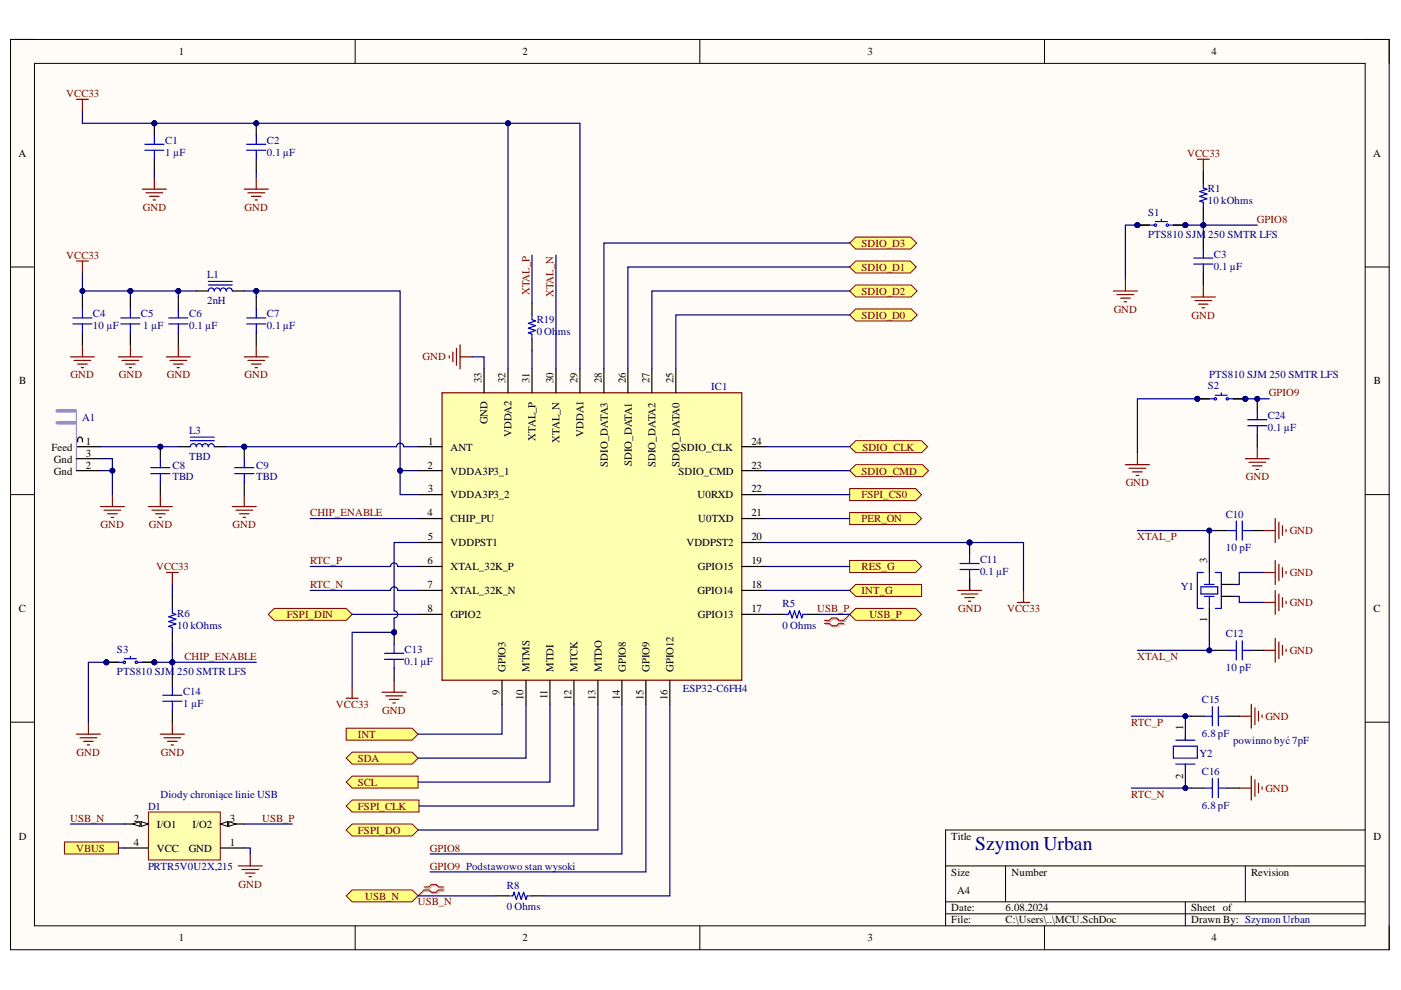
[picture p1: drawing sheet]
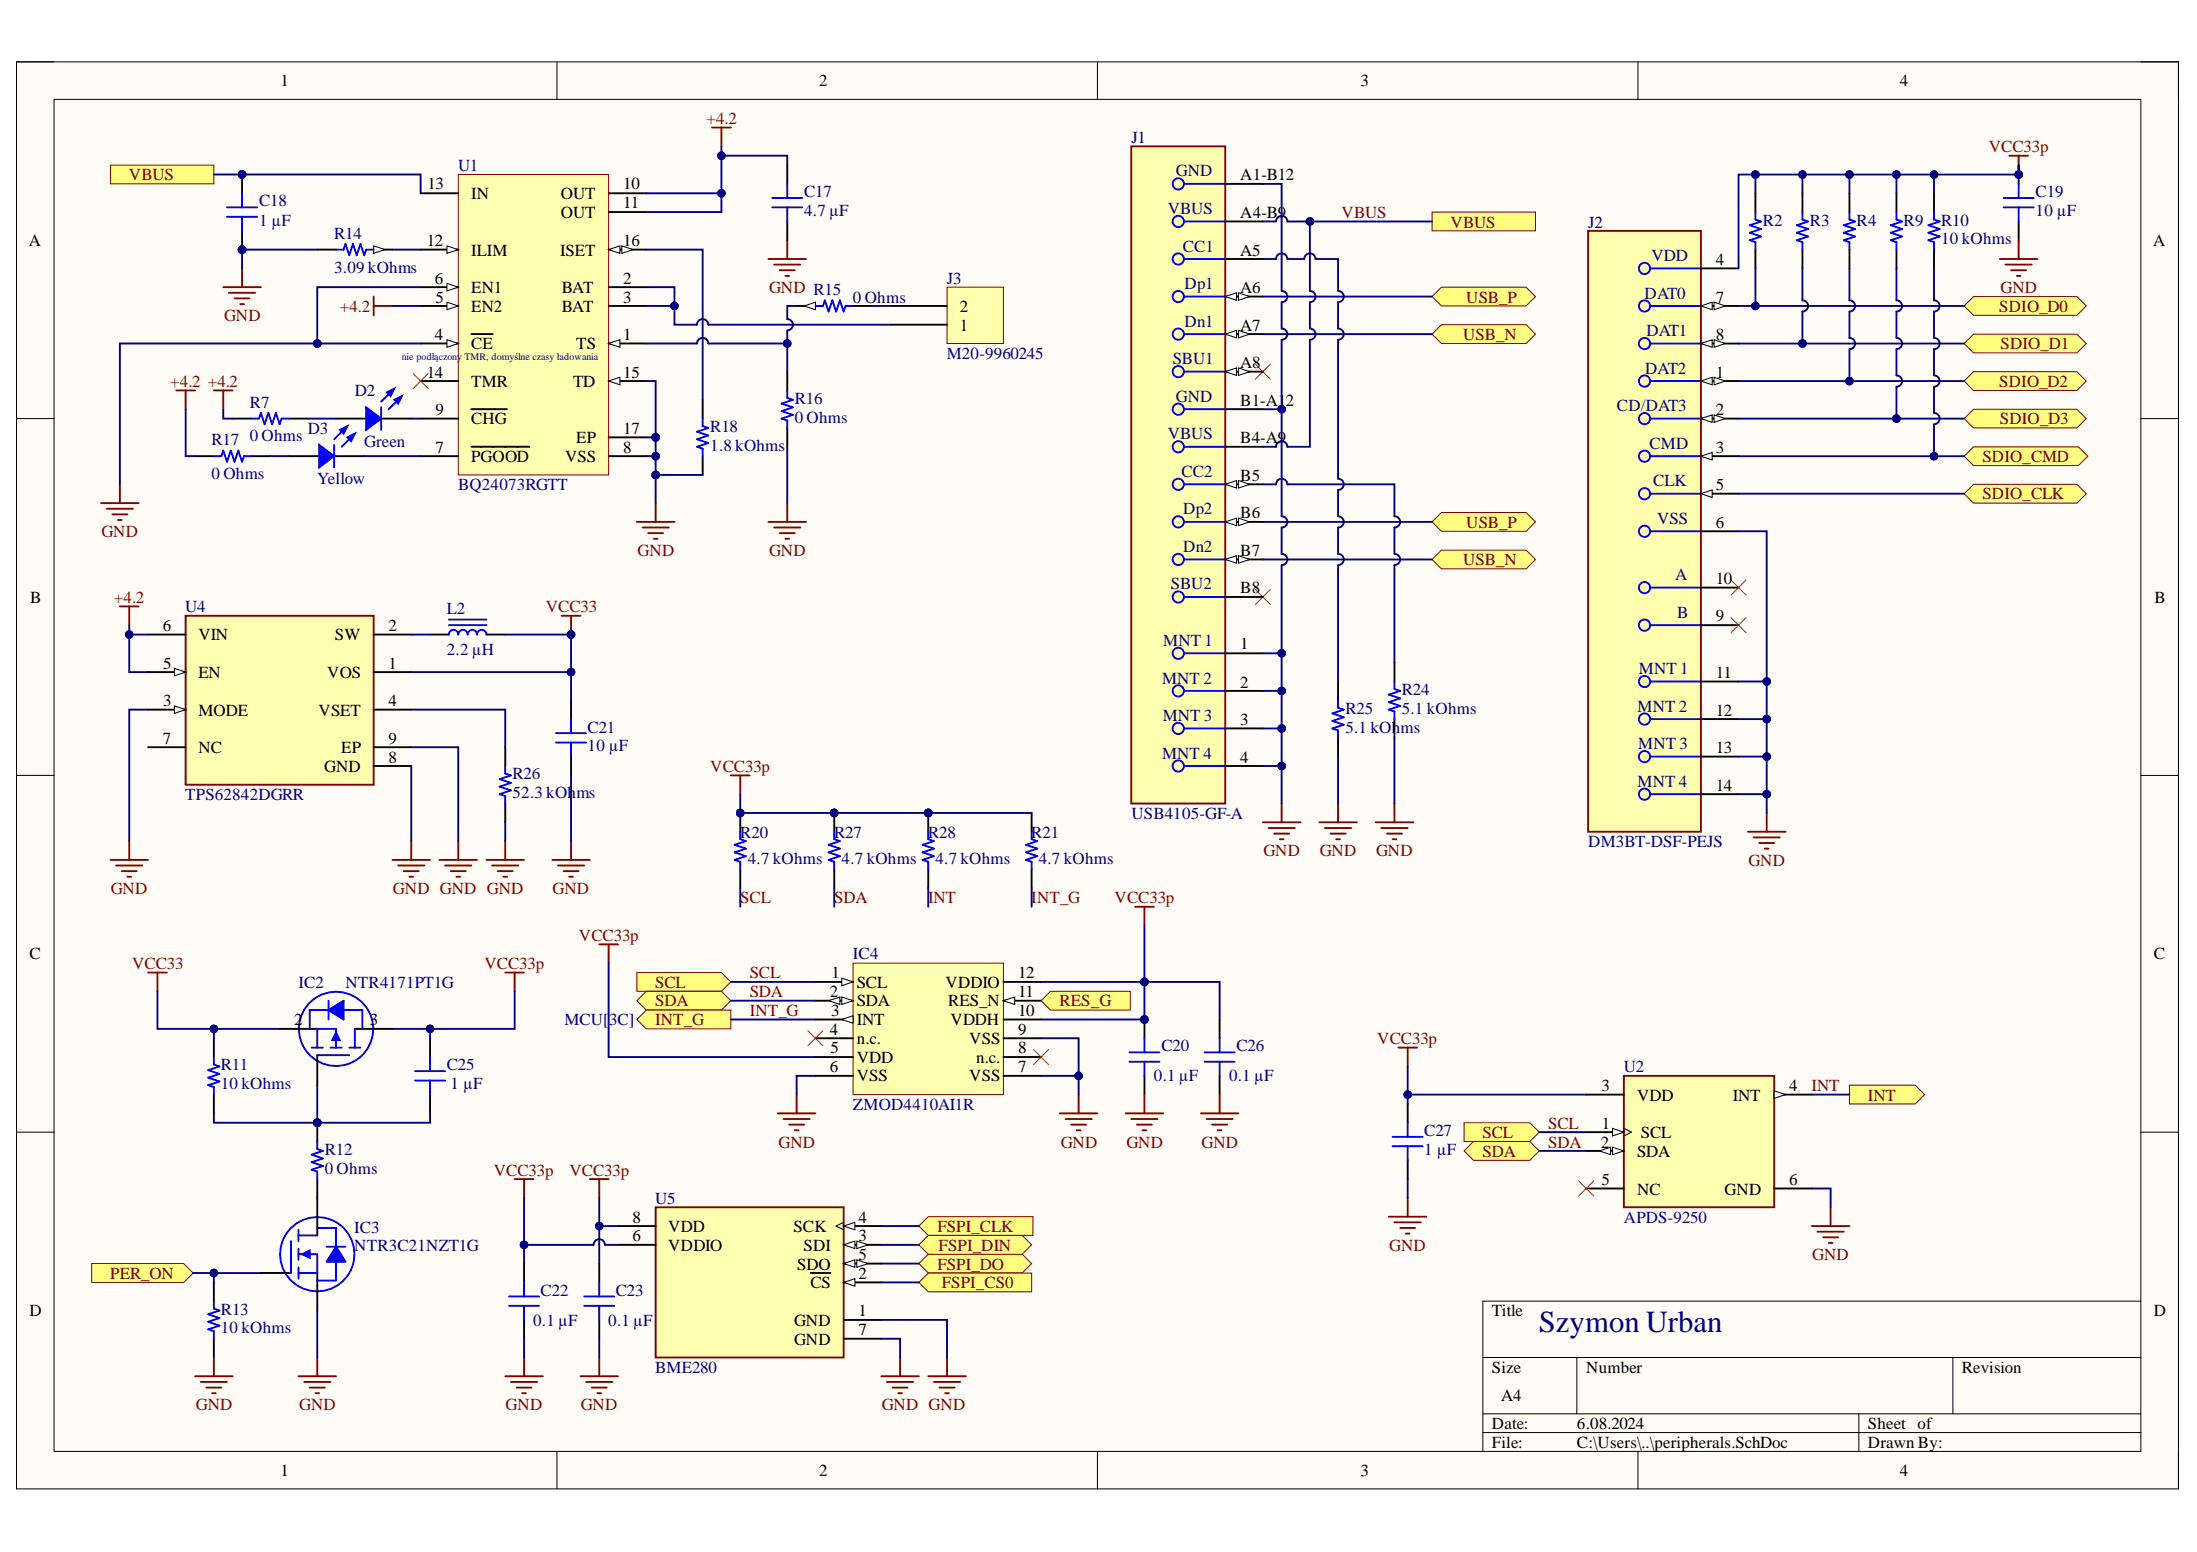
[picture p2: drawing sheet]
# Altium project iron_board.PrjPcb
2 sheets, 76 parts. Net scope: flat (ports and power ports of the same name join across sheets).
Board file: iron_board_PCB.PcbDoc
Sheets:
  MCU.SchDoc
  peripherals.SchDoc

## Sheet MCU.SchDoc
size A4; SheetNumber: 1; SheetTotal: 2

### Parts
A1  Inverted F Antenna 2.4GHz  [IFA_2.4GHz]  (value not drawn)  (net tie, no BOM)
C1  1 µF  [CAP 0603_1608]
C2  0.1 µF  [CAP 0603_1608]
C3  0.1 µF  [CAP 0603_1608]
C4  10 µF  [CAP 0603_1608]
C5  1 µF  [CAP 0603_1608]
C6  0.1 µF  [CAP 0603_1608]
C7  0.1 µF  [CAP 0603_1608]
C8  TBD  [CAP 0402_1005]
C9  TBD  [CAP 0402_1005]
C10  10 pF  [CAP 0603_1608]
C11  0.1 µF  [CAP 0603_1608]
C12  10 pF  [CAP 0603_1608]
C13  0.1 µF  [CAP 0603_1608]
C14  1 µF  [CAP 0603_1608]
C15  6.8 pF  [CAP 0603_1608]
C16  6.8 pF  [CAP 0603_1608]
C24  0.1 µF  [CAP 0603_1608]
D1  PRTR5V0U2X,215  [NXP-SOT143B-4_V]
IC1  ESP32-C6FH4  [QFN50P500X500X90-33N]
L1  2nH  [IND 0603_1608 RF WW]
L3  TBD  [IND 0402_1005 RF WW]
R1  10 kOhms  [RES 0603_1608]
R5  0 Ohms  [RES 0603_1608]
R6  10 kOhms  [RES 0603_1608]
R8  0 Ohms  [RES 0603_1608]
R19  0 Ohms  [RES 0603_1608]
S1  PTS810 SJM 250 SMTR LFS  [C&K PTS810]
S2  PTS810 SJM 250 SMTR LFS  [C&K PTS810]
S3  PTS810 SJM 250 SMTR LFS  [C&K PTS810]
Y1  830108208709  [WE-XTAL_CFPX-218]  (value not drawn)
Y2  ABS07-32.768KHZ-7-1-T  [FP-ABS07-MFG]  (value not drawn)

### Ports
FSPI_CLK (out, see peripherals[2D]), FSPI_CS0 (out, see peripherals[2D]), FSPI_DIN (bidir, see peripherals[2D]), FSPI_DO (bidir, see peripherals[2D]), INT (in, see peripherals[4C]), INT_G (in, see peripherals[2C]), PER_ON (out, see peripherals[1D]), RES_G (out, see peripherals[2C]), SCL (out, see peripherals[2C], peripherals[3D]), SDA (bidir, see peripherals[2C], peripherals[3D]), SDIO_CLK (bidir, see peripherals[4B]), SDIO_CMD (bidir, see peripherals[4B]), SDIO_D0 (bidir, see peripherals[4A]), SDIO_D1 (bidir, see peripherals[4A]), SDIO_D2 (bidir, see peripherals[4A]), SDIO_D3 (bidir, see peripherals[4B]), USB_N (bidir, see peripherals[3A], peripherals[3B]), USB_P (bidir, see peripherals[3A], peripherals[3B]), VBUS (see peripherals[1A], peripherals[3A])

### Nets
GND: A1.2(Gnd) A1.3(Gnd) C1.1 C2.1 C3.1 C4.2 C5.1 C6.1 C7.1 C8.1 C9.1 C10.2 C11.1 C12.2 C13.1 C14.1 C15.2 C16.2 C24.1 D1.1(GND) IC1.33(GND) S1.1 S1.2 S2.1 S2.2 S3.1 S3.2 Y1.2(GND) Y1.4(GND)
VCC33: C1.2 C2.2 C4.1 C5.2 C6.2 C11.2 C13.2 IC1.5(VDDPST1) IC1.20(VDDPST2) IC1.29(VDDA1) IC1.32(VDDA2) L1.1 R1.2 R6.2
CHIP_ENABLE: C14.2 IC1.4(CHIP_PU) R6.1 S3.3 S3.4
GPIO8: C3.2 IC1.14(GPIO8) R1.1 S1.3 S1.4
GPIO9: C24.2 IC1.15(GPIO9) S2.3 S2.4
INT: IC1.9(GPIO3) ; port INT
INT_G: IC1.18(GPIO14) ; port INT_G
RTC_N: C16.1 IC1.7(XTAL_32K_N) Y2.2
RTC_P: C15.1 IC1.6(XTAL_32K_P) Y2.1
SCL: IC1.11(MTDI) ; port SCL
SDA: IC1.10(MTMS) ; port SDA
USB_N: D1.2(I/O1) R8.2 ; port USB_N
USB_P: D1.3(I/O2) R5.1 ; port USB_P
VBUS: D1.4(VCC) ; port VBUS
XTAL_N: C12.1 IC1.30(XTAL_N) Y1.1(Crystal)
XTAL_P: C10.1 R19.1 Y1.3(Crystal)
NetA1_1: A1.1(Feed) C8.2 L3.1
NetC7_2: C7.2 IC1.2(VDDA3P3_1) IC1.3(VDDA3P3_2) L1.2
NetC9_2: C9.2 IC1.1(ANT) L3.2
NetIC1_8: IC1.8(GPIO2) ; port FSPI_DIN
NetIC1_12: IC1.12(MTCK) ; port FSPI_CLK
NetIC1_13: IC1.13(MTDO) ; port FSPI_DO
NetIC1_16: IC1.16(GPIO12) R8.1
NetIC1_17: IC1.17(GPIO13) R5.2
NetIC1_19: IC1.19(GPIO15) ; port RES_G
NetIC1_21: IC1.21(U0TXD) ; port PER_ON
NetIC1_22: IC1.22(U0RXD) ; port FSPI_CS0
NetIC1_23: IC1.23(SDIO_CMD) ; port SDIO_CMD
NetIC1_24: IC1.24(SDIO_CLK) ; port SDIO_CLK
NetIC1_25: IC1.25(SDIO_DATA0) ; port SDIO_D0
NetIC1_26: IC1.26(SDIO_DATA1) ; port SDIO_D1
NetIC1_27: IC1.27(SDIO_DATA2) ; port SDIO_D2
NetIC1_28: IC1.28(SDIO_DATA3) ; port SDIO_D3
NetIC1_31: IC1.31(XTAL_P) R19.2

### Layout directives
differential pair; net class USB_P: USB_N
differential pair: USB_P

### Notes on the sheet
- (near C15) powinno być 7pF
- (near D1) Diody chroniące linie USB
- Szymon Urban
- (near R8) Podstawowo stan wysoki

## Sheet peripherals.SchDoc
size A4; SheetNumber: 2; SheetTotal: 2

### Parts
C17  4.7 µF  [CAP 0603_1608]
C18  1 µF  [CAP 0603_1608]
C19  10 µF  [CAP 0603_1608]
C20  0.1 µF  [CAP 0603_1608]
C21  10 µF  [CAP 0603_1608]
C22  0.1 µF  [CAP 0603_1608]
C23  0.1 µF  [CAP 0603_1608]
C25  1 µF  [CAP 0603_1608]
C26  0.1 µF  [CAP 0603_1608]
C27  1 µF  [CAP 0603_1608]
D2  Green  [LED 0805_2012 GREEN]
D3  Yellow  [LED 0805_2012 YELLOW]
IC2  NTR4171PT1G  [ON SEMI SOT-23-3]
IC3  NTR3C21NZT1G  [ON SEMI SOT-23-3]
IC4  ZMOD4410AI1R  [ZMODxxxx 12 Leads- LGG12]
J1  USB4105-GF-A  [FP-USB4105-GF-A-MFG]
J2  DM3BT-DSF-PEJS  [FP-DM3BT-DSF-PEJS-MFG]
J3  M20-9960245  [HARWIN M20-9960245]
L2  2.2 µH  [IND 0806_2016]
R2  10 kOhms  [RES 0603_1608]  (value not drawn)
R3  10 kOhms  [RES 0603_1608]  (value not drawn)
R4  10 kOhms  [RES 0603_1608]  (value not drawn)
R7  0 Ohms  [RES 0603_1608]
R9  10 kOhms  [RES 0603_1608]  (value not drawn)
R10  10 kOhms  [RES 0603_1608]
R11  10 kOhms  [RES 0603_1608]
R12  0 Ohms  [RES 0603_1608]
R13  10 kOhms  [RES 0603_1608]
R14  3.09 kOhms  [RES 0603_1608]
R15  0 Ohms  [RES 0603_1608]
R16  0 Ohms  [RES 0603_1608]
R17  0 Ohms  [RES 0603_1608]
R18  1.8 kOhms  [RES 0603_1608]
R20  4.7 kOhms  [RES 0603_1608]
R21  4.7 kOhms  [RES 0603_1608]
R24  5.1 kOhms  [RES 0603_1608]
R25  5.1 kOhms  [RES 0603_1608]
R26  52.3 kOhms  [RES 0603_1608]
R27  4.7 kOhms  [RES 0603_1608]
R28  4.7 kOhms  [RES 0603_1608]
U1  BQ24073RGTT  [RGT0016C_V]
U2  APDS-9250  [FP-APDS-9250-MFG]
U4  TPS62842DGRR  [FP-DGR0008A-MFG]
U5  BME280  [FP-BME280-MFG]

### Ports
FSPI_CLK (in, see MCU[1D]), FSPI_CS0 (in, see MCU[3C]), FSPI_DIN (bidir, see MCU[1C]), FSPI_DO (bidir, see MCU[1D]), INT (out, see MCU[1D]), INT_G (out, see MCU[3C]), PER_ON (in, see MCU[3C]), RES_G (in, see MCU[3C]), SCL (in, see MCU[1D], peripherals[2C]), SCL (in, see MCU[1D], peripherals[3D]), SDA (bidir, see MCU[1D], peripherals[2C]), SDA (bidir, see MCU[1D], peripherals[3D]), SDIO_CLK (bidir, see MCU[3B]), SDIO_CMD (bidir, see MCU[3B]), SDIO_D0 (bidir, see MCU[3B]), SDIO_D1 (bidir, see MCU[3B]), SDIO_D2 (bidir, see MCU[3B]), SDIO_D3 (bidir, see MCU[3A]), USB_N (bidir, see MCU[1D], peripherals[3A]), USB_N (bidir, see MCU[1D], peripherals[3B]), USB_P (bidir, see MCU[3C], peripherals[3A]), USB_P (bidir, see MCU[3C], peripherals[3B]), VBUS (see MCU[1D], peripherals[1A]), VBUS (see MCU[1D], peripherals[3A])

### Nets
+4.2: C17.2 R7.2 R17.2 U1.5(EN2) U1.10(OUT) U1.11(OUT) U4.5(EN) U4.6(VIN)
GND: C17.1 C18.1 C19.2 C20.1 C21.2 C22.1 C23.1 C26.1 C27.1 IC3.2(S) IC4.6(VSS) IC4.7(VSS) IC4.9(VSS) J1.1(MNT_1) J1.2(MNT_2) J1.3(MNT_3) J1.4(MNT_4) J1.A1-B12(GND) J1.B1-A12(GND) J2.6(VSS) J2.11(MNT_1) J2.12(MNT_2) J2.13(MNT_3) J2.14(MNT_4) R13.1 R14.1 R16.1 R18.1 R24.1 R25.1 R26.1 U1.4(~{CE}) U1.6(EN1) U1.8(VSS) U1.15(TD) U1.17(EP) U2.6(GND) U4.3(MODE) U4.8(GND) U4.9(EP) U5.1(GND) U5.7(GND)
VCC33: C21.1 IC2.2(S) L2.2 R11.2 U4.1(VOS)
VCC33p: C19.1 C20.2 C22.2 C23.2 C25.2 C26.2 C27.2 IC2.3(D) IC4.5(VDD) IC4.10(VDDH) IC4.12(VDDIO) J2.4(VDD) R2.2 R3.2 R4.2 R9.2 R10.2 R20.1 R21.1 R27.1 R28.1 U2.3(VDD) U5.6(VDDIO) U5.8(VDD)
INT: R28.2 U2.4(INT) ; port INT
INT_G: IC4.3(INT) R21.2 ; port INT_G
SCL: IC4.1(SCL) R20.2 U2.1(SCL) ; port SCL
SDA: IC4.2(SDA) R27.2 U2.2(SDA) ; port SDA
USB_N: J1.A7(Dn1) J1.B7(Dn2) ; port USB_N
USB_P: J1.A6(Dp1) J1.B6(Dp2) ; port USB_P
VBUS: C18.2 J1.A4-B9(VBUS) J1.B4-A9(VBUS) U1.13(IN) ; port VBUS
NetC25_1: C25.1 IC2.1(G) R11.1 R12.2
NetD2_1: D2.1 R7.1
NetD2_2: D2.2 U1.9(~{CHG})
NetD3_1: D3.1 R17.1
NetD3_2: D3.2 U1.7(~{PGOOD})
NetIC1_8: U5.3(SDI) ; port FSPI_DIN
NetIC1_12: U5.4(SCK) ; port FSPI_CLK
NetIC1_13: U5.5(SDO) ; port FSPI_DO
NetIC1_19: IC4.11(RES_N) ; port RES_G
NetIC1_21: IC3.1(G) R13.2 ; port PER_ON
NetIC1_22: U5.2(~{CS}) ; port FSPI_CS0
NetIC1_23: J2.3(CMD) R10.1 ; port SDIO_CMD
NetIC1_24: J2.5(CLK) ; port SDIO_CLK
NetIC1_25: J2.7(DAT0) R2.1 ; port SDIO_D0
NetIC1_26: J2.8(DAT1) R3.1 ; port SDIO_D1
NetIC1_27: J2.1(DAT2) R4.1 ; port SDIO_D2
NetIC1_28: J2.2(CD/DAT3) R9.1 ; port SDIO_D3
NetIC3_3: IC3.3(D) R12.1
NetJ1_A5: J1.A5(CC1) R25.2
NetJ1_B5: J1.B5(CC2) R24.2
NetJ3_1: J3.1 U1.2(BAT) U1.3(BAT)
NetJ3_2: J3.2 R15.2
NetL2_1: L2.1 U4.2(SW)
NetR14_2: R14.2 U1.12(ILIM)
NetR15_1: R15.1 R16.2 U1.1(TS)
NetR18_2: R18.2 U1.16(ISET)
NetR26_2: R26.2 U4.4(VSET)

Not connected (* = marked no-connect by the designer): IC4 4(n.c.)* 8(n.c.)*; J1 A8(SBU1)* B8(SBU2)*; J2 9(B)* 10(A)*; U1 14(TMR)*; U2 5(NC)*; U4 7(NC)

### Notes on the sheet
- (near U1) nie podłączony TMR, domyślne czasy ładowania
- Szymon Urban

## Nets that join several sheets
GND: MCU (29 pins), peripherals (42 pins)
VCC33: MCU (14 pins), peripherals (5 pins)
INT: MCU (IC1.9), peripherals (R28.2 U2.4)
INT_G: MCU (IC1.18), peripherals (IC4.3 R21.2)
NetIC1_8: MCU (IC1.8), peripherals (U5.3)
NetIC1_12: MCU (IC1.12), peripherals (U5.4)
NetIC1_13: MCU (IC1.13), peripherals (U5.5)
NetIC1_19: MCU (IC1.19), peripherals (IC4.11)
NetIC1_21: MCU (IC1.21), peripherals (IC3.1 R13.2)
NetIC1_22: MCU (IC1.22), peripherals (U5.2)
NetIC1_23: MCU (IC1.23), peripherals (J2.3 R10.1)
NetIC1_24: MCU (IC1.24), peripherals (J2.5)
NetIC1_25: MCU (IC1.25), peripherals (J2.7 R2.1)
NetIC1_26: MCU (IC1.26), peripherals (J2.8 R3.1)
NetIC1_27: MCU (IC1.27), peripherals (J2.1 R4.1)
NetIC1_28: MCU (IC1.28), peripherals (J2.2 R9.1)
SCL: MCU (IC1.11), peripherals (IC4.1 R20.2 U2.1)
SDA: MCU (IC1.10), peripherals (IC4.2 R27.2 U2.2)
USB_N: MCU (D1.2 R8.2), peripherals (J1.A7 J1.B7)
USB_P: MCU (D1.3 R5.1), peripherals (J1.A6 J1.B6)
VBUS: MCU (D1.4), peripherals (C18.2 J1.A4-B9 J1.B4-A9 U1.13)

## Assembly variants
TBD: not fitted D? L2 R7
